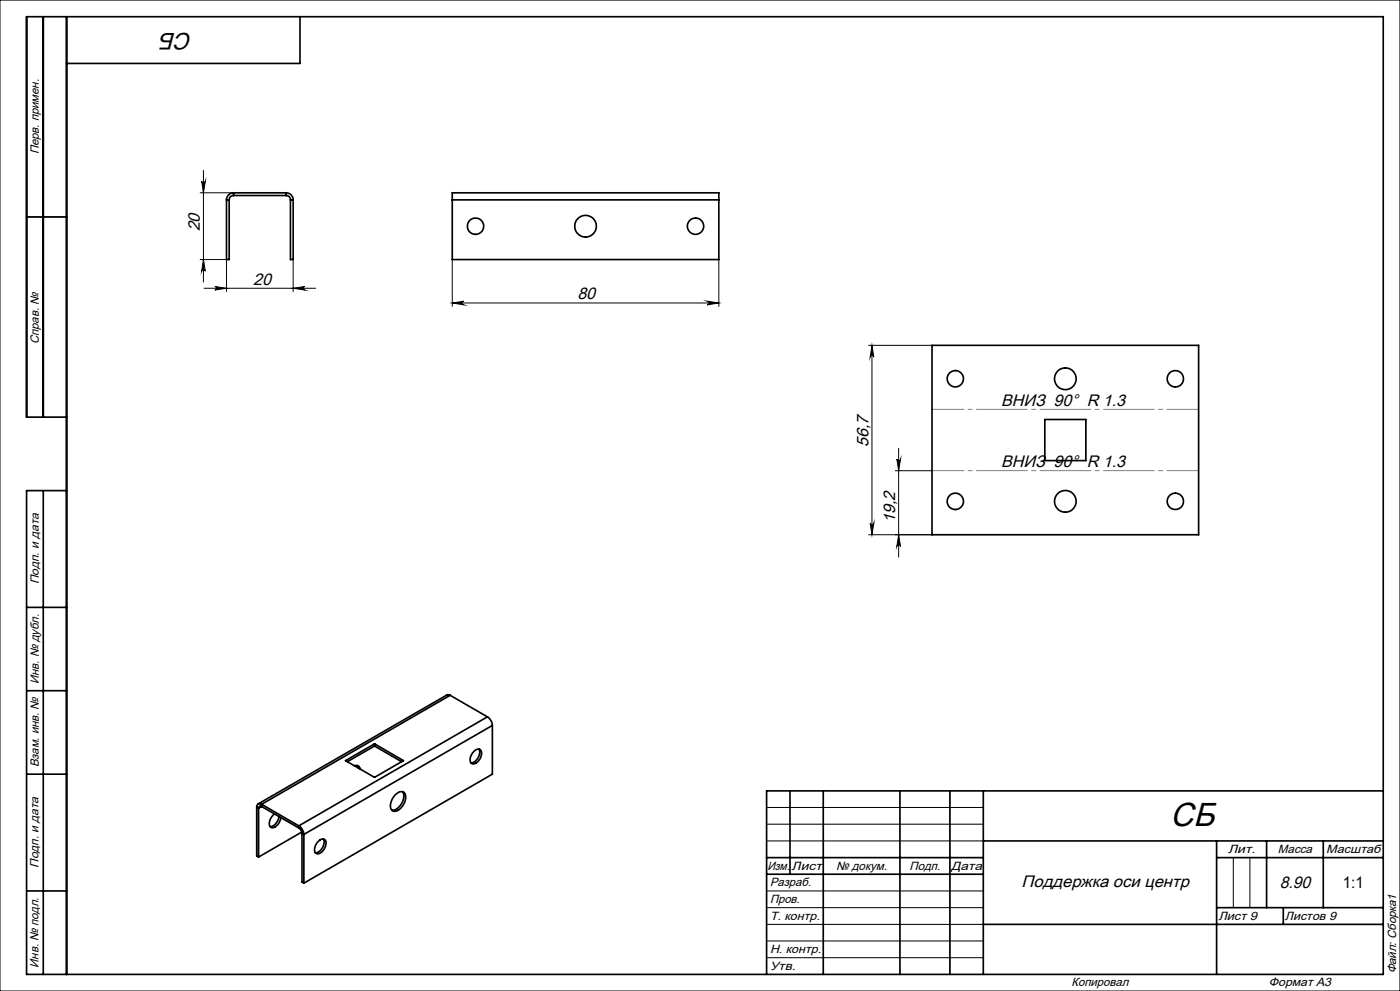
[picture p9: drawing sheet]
<svg xmlns="http://www.w3.org/2000/svg" width="420mm" height="297mm" viewBox="0 0 420 297" stroke-linecap="round" stroke-linejoin="round" font-family="sans-serif">
<g fill="none" stroke="#000" stroke-width=".3">
<path d="M0 0h420v297h-420zM60 57.8h10M60.5 54.3a.55 .55 0 0 0 .5 .5 .55 .55 0 0 0 .6-.5l-.6 3.5zM61 51.1v33.4M8 65h12M60 77.8h7.9M61 77.8l.6 3.5a.55 .55 0 0 0-.6-.5 .55 .55 0 0 0-.5 .5zM67.9 77.8v9.6M87.9 77.8v9.6M135.7 77.8v14M215.7 77.8v14M61.2 86.4h33.5"/>
<path d="M64.5 85.9l3.4 .5-3.4 .5a.53 .53 0 0 0 .5-.5 .53 .53 0 0 0-.5-.5zM87.9 86.4l3.5-.5a.53 .53 0 0 0-.5 .5 .53 .53 0 0 0 .5 .5zM135.7 90.8h80M135.7 90.8l3.5-.5a.55 .55 0 0 0-.6 .5 .55 .55 0 0 0 .6 .6zM212.2 90.3l3.5 .5-3.5 .6a.55 .55 0 0 0 .5-.6 .55 .55 0 0 0-.5-.5zM260.6 103.5h19M261.6 103.5l.5 3.5a.55 .55 0 0 0-.5-.5 .55 .55 0 0 0-.5 .5zM261.6 103.5v56.8M269.1 137.6a.55 .55 0 0 0 .5 .5 .55 .55 0 0 0 .6-.5l-.6 3.5zM269.6 134.3v32.7M261.1 156.7a.55 .55 0 0 0 .5 .6 .55 .55 0 0 0 .5-.6l-.5 3.6zM268.6 141.1h11"/>
<path d="M260.6 160.3h19M269.6 160.3l.6 3.5a.55 .55 0 0 0-.6-.5 .55 .55 0 0 0-.5 .5zM230 242h65M230 247h65M230 252h65M370 257v15M375 257v15M230 267h65M230 272h65M230 277h65M230 282h65M230 287h65"/>
</g>
<g fill="none" stroke="#000" stroke-width=".5">
<path d="M13 5v120M20 5v287M90 5v14h-70M67.9 59.9h.9M67.9 59.9v17.9h.9v-17.9M70.1 58.6a1.33 1.33 0 0 0-1.3 1.3M70.1 57.8a2.17 2.17 0 0 0-2.2 2.1M70.1 57.8v.8M70.1 57.8h15.8M70.1 58.6h15.8M85.9 58.6a1.27 1.27 0 0 1 1.2 1.3M85.9 57.8a2.11 2.11 0 0 1 2 2.1"/>
<path d="M85.9 57.8v.8M87.1 59.9h.8M87.1 59.9v17.9h.8v-17.9M135.7 59.9v-2.1h80v2.1M135.7 59.9h80M135.7 59.9v17.9h80v-17.9M8 65h12M279.6 103.5h80v56.8h-80zM20 125h-12v-120h407v287h-407v-145h12M313.4 125.7h12.4v12.3h-12.4zM13 147v145M8 182h12"/>
<path d="M8 207h12M135 208.4l-1-.1-56.6 32.6M135 208.4l-56.5 32.6M135 208.4l11.2 6.4M146.2 214.8a3.3 3.3 0 0 1 1.5 2.6M146.2 214.8l-56.6 32.7M147.7 217.4l-56.5 32.7M147.7 217.4v14.6l-56.5 32.7M8 232h12M103.6 228l8.8-5.1 8.6 5.1-8.6 5zM106.3 229.5a1.27 1.27 0 0 1 1.8 1M107.2 229.4l.3 .8"/>
<path d="M112.4 222.9v.7M112.4 223.6l8.1 4.7M112.4 223.6l-8.2 4.7M118.7 238.1a1.76 1.76 0 0 1 2.8-.2 4.4 4.4 0 0 1-3.2 5.3 1.81 1.81 0 0 1-1-2.9l.4-.9zM120.8 237.3a4.1 4.1 0 0 1-3.3 5.5M142.3 225.1a1.22 1.22 0 0 1 1.6-.5 1.22 1.22 0 0 1 .5 1.6 2.88 2.88 0 0 1-2.8 2.7 2.58 2.58 0 0 1 .7-3.8zM143.7 224.5a3.2 3.2 0 0 1-2.4 4.1M237 237v25M247 237v55M270 237v55M285 237v55M295 237v55"/>
<path d="M415 237h-185v55M77 241.9l.6 .3M77 241.9v14.6l.6 .4M77.6 242.2v14.7M78.5 241a.9 .9 0 0 0-1.1-.1 .9 .9 0 0 0-.4 1M78.5 241.7a.55 .55 0 0 0-.7-.1 .55 .55 0 0 0-.2 .6M78.5 241l11.1 6.5M78.5 241.7l11.1 6.4M78.5 241v.7M78.5 241.7l-.9 .5M82.3 243.9a3.2 3.2 0 0 0-1.2 3.9 2.15 2.15 0 0 0 2.8-1.6l.3-1.2M83.7 244.7a3.2 3.2 0 0 1-2.7 3"/>
<path d="M89.6 248.1l.7 .7 .3 1M89.6 247.5a3.3 3.3 0 0 1 1.6 2.6M89.6 247.5v.6M90.5 249.4l-12.9 7.5M90.6 249.8l.6 .3M90.6 249.8v14.6l.6 .3M91.2 250.1v14.6M95.5 252.2a1.27 1.27 0 0 1 1.1-.7 1.27 1.27 0 0 1 1.2 .7 3.2 3.2 0 0 1-2.8 3.7 1.92 1.92 0 0 1-.1-3zM97 251.5a3.2 3.2 0 0 1-2.4 4.1M230 257h65M295 252h120M365 252v40"/>
<path d="M365 257h50M380 252v20M397 252v20M8 267h12M230 262h65M295 277h120M365 272h50M385 272v5"/>
<circle cx="142.7" cy="67.8" r="2.45"/>
<circle cx="175.7" cy="67.8" r="3.3"/>
<circle cx="208.7" cy="67.8" r="2.45"/>
<circle cx="286.6" cy="113.5" r="2.45"/>
<circle cx="319.6" cy="113.5" r="3.2"/>
<circle cx="352.6" cy="113.5" r="2.45"/>
<circle cx="286.6" cy="150.3" r="2.45"/>
<circle cx="319.6" cy="150.2" r="3.2"/>
<circle cx="352.6" cy="150.3" r="2.45"/>
</g>
<path d="M279.6 122.7h80M359.6 141h-80" fill="none" stroke="#808080" stroke-width=".3" stroke-dasharray="15.2 1.3 1.3 1.3" stroke-dashoffset="5.7"/>
<g fill="#000">
<path d="M61 77.8l.6 3.5a.55 .55 0 0 0-.6-.5 .55 .55 0 0 0-.5 .5zM60.5 54.3a.55 .55 0 0 0 .5 .5 .55 .55 0 0 0 .6-.5l-.6 3.5zM261.1 156.7a.55 .55 0 0 0 .5 .6 .55 .55 0 0 0 .5-.6l-.5 3.6zM261.6 103.5l.5 3.5a.55 .55 0 0 0-.5-.5 .55 .55 0 0 0-.5 .5z"/>
<path d="M64.5 85.9l3.4 .5-3.4 .5a.53 .53 0 0 0 .5-.5 .53 .53 0 0 0-.5-.5zM87.9 86.4l3.5-.5a.53 .53 0 0 0-.5 .5 .53 .53 0 0 0 .5 .5z"/>
<path d="M212.2 90.3l3.5 .5-3.5 .6a.55 .55 0 0 0 .5-.6 .55 .55 0 0 0-.5-.5zM135.7 90.8l3.5-.5a.55 .55 0 0 0-.6 .5 .55 .55 0 0 0 .6 .6z"/>
<path d="M269.1 137.6a.55 .55 0 0 0 .5 .5 .55 .55 0 0 0 .6-.5l-.6 3.5zM269.6 160.3l.6 3.5a.55 .55 0 0 0-.6-.5 .55 .55 0 0 0-.5 .5z"/>
</g>
<text font-size="10" x="351.1" y="247.6">СБ</text>
<text font-size="7.1" x="57.8" y="9.8" transform="rotate(-180 57.8 9.8)">СБ</text>
<g font-size="5">
<text x="60" y="69.4" transform="rotate(-90 60 69.4)">20</text>
<text x="76" y="85.3">20</text>
<text x="173.2" y="89.7">80</text>
<text x="300.4" y="121.6">ВНИЗ 90° R 1.3</text>
<text x="260.5" y="134" transform="rotate(-90 260.5 134)">56,7</text>
<text x="300.4" y="140">ВНИЗ 90° R 1.3</text>
<text x="268.5" y="156.7" transform="rotate(-90 268.5 156.7)">19,2</text>
<text x="306.5" y="266">Поддержка оси центр</text>
<text x="383.9" y="266.1">8.90</text>
</g>
<text font-size="4.8" x="402.9" y="266.1">1:1</text>
<g font-size="3.6">
<text x="11.6" y="46.3" transform="rotate(-90 11.6 46.3)">Перв. примен.</text>
<text x="11.6" y="103.2" transform="rotate(-90 11.6 103.2)">Справ. №</text>
<text x="11.6" y="175.1" transform="rotate(-90 11.6 175.1)">Подп. и дата</text>
<text x="11.6" y="205" transform="rotate(-90 11.6 205)">Инв. № дубл.</text>
<text x="11.6" y="230" transform="rotate(-90 11.6 230)">Взам. инв. №</text>
<text x="368.4" y="255.6">Лит.</text>
<text x="383.4" y="255.6">Масса</text>
<text x="397.8" y="255.6">Масштаб</text>
<text x="11.6" y="260.1" transform="rotate(-90 11.6 260.1)">Подп. и дата</text>
<text x="230.2" y="260.6">Изм.</text>
<text x="237.5" y="260.6">Лист</text>
<text x="250.9" y="260.6">№ докум.</text>
<text x="272.9" y="260.6">Подп.</text>
<text x="285.4" y="260.6">Дата</text>
<text x="231" y="265.6">Разраб.</text>
<text x="231" y="275.6">Т. контр.</text>
<text x="231" y="270.6">Пров.</text>
<text x="365.5" y="275.6">Лист 9</text>
<text x="385.5" y="275.6">Листов 9</text>
<text x="231" y="285.6">Н. контр.</text>
<text x="11.6" y="290" transform="rotate(-90 11.6 290)">Инв. № подл.</text>
<text x="231" y="290.6">Утв.</text>
<text x="418.9" y="291.7" transform="rotate(-90 418.9 291.7)">Файл: Сборка1</text>
<text x="321.5" y="295.6">Копировал</text>
<text x="380.7" y="295.6">Формат А3</text>
</g>
</svg>
